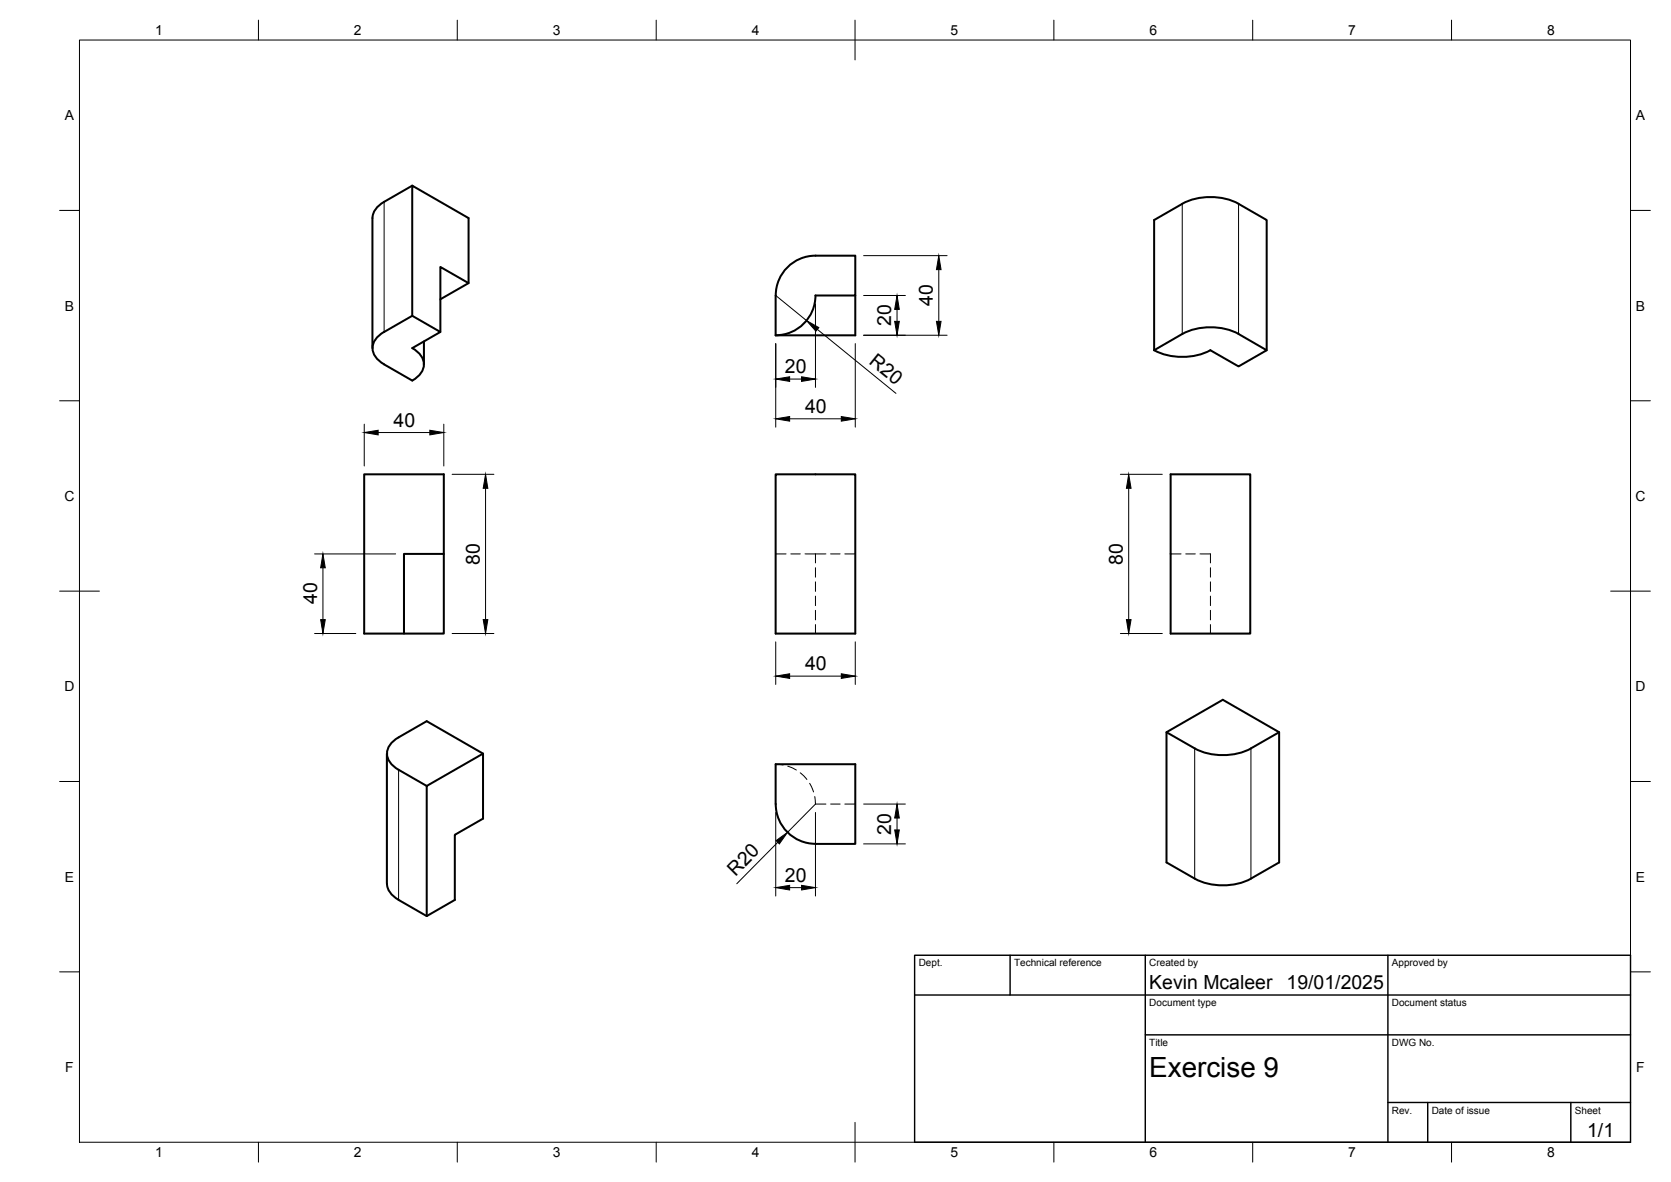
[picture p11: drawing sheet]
<svg xmlns="http://www.w3.org/2000/svg" width="420mm" height="297mm" viewBox="0 0 420 297" stroke-linecap="round" stroke-linejoin="round" font-family="sans-serif">
<!-- layer: Hidden -->
<g fill="none" stroke="#000" stroke-width=".25">
<path d="M195 139.2h2.7M198.8 139.2h2.4M202.4 139.2h2.6M205 139.2v2.3M205 139.2h2.7M208.9 139.2h2.3M212.4 139.2h2.7M294.3 139.2h2.7M298.2 139.2h2.3M301.7 139.2h2.7v2.3M205 142.7v2.3M205 146.2v2.4"/>
<path d="M205 149.8v2.4M205 153.4v2.4M205 157v2.2M304.4 142.7v2.3M304.4 146.2v2.4M304.4 149.8v2.4M304.4 153.4v2.4M304.4 157v2.2M195 192.1l1.9 .1M198.1 192.5l2.1 1M201.2 194.2l1.7 1.7M203.6 196.9l1 2.1"/>
<path d="M204.9 200.2l.1 1.9h2.7M208.9 202.1h2.3M212.4 202.1h2.7"/>
</g>
<!-- layer: Visible -->
<g fill="none" stroke="#000" stroke-width=".51">
<path d="M96.6 50.7a5 5 0 0 0-2.9 4.1l-.1 32.7M103.7 46.7l-7.1 4M110.7 75.2l7.1-4.1v-16.3l-14.1-8.1v32.7M117.8 71.1l-7.1-4v16.3M215.1 74.3v10h-20.1l.1-10.1a10 10 0 0 1 9.9-10h10.1v10.1l-10.1-.1a10 10 0 0 1-10 10.1M96.6 83.4l7.1-4 7 4-7 4.1a4.5 4.5 0 0 1 2.7 5.3 5.8 5.8 0 0 1-2.7 2.8M96.6 91.6l7.1 4M96.6 83.4a4.5 4.5 0 0 0-2.7 5.3 5.8 5.8 0 0 0 2.7 2.9M106.6 85.8v5.8M290.2 88v-32.7l7.1-4.1a15.6 15.6 0 0 1 14.1 0l7.1 4.1v32.7M290.2 88l7.1-4.1a15.6 15.6 0 0 1 14.1 0l7.1 4.1-7.1 4.1-7.1-4.1M290.2 88a15.6 15.6 0 0 0 14.1 0"/>
<path d="M91.6 119.2h20v40h-20zM195 119.2h20.1v40h-20.1zM294.3 119.2h20.1v40h-20.1zM111.6 139.2h-10v20M97.3 189.4v32.7a5 5 0 0 0 2.9 4M100.2 185.3l7.1-4.1 14.2 8.2v16.3l-7.1 4.1v16.4l-7.1 4-7.1-4M100.2 193.4l7.1 4.1M100.2 185.3a4.5 4.5 0 0 0-2.7 5.3 5.8 5.8 0 0 0 2.7 2.9M121.5 189.4l-14.2 8.1v32.7M321.6 184l-7.1 4.1a15.6 15.6 0 0 1-14.1 0l-7.1-4.1M205.1 212.1a10 10 0 0 1-10-10l-.1-10h20.1v20h-10.1M300.4 220.8l-7.1-4.1v-32.7l14.2-8.1 14.1 8.1v32.7l-7.1 4.1"/>
<path d="M300.4 220.8a15.6 15.6 0 0 0 14.1 0"/>
</g>
<!-- layer: Visible Narrow -->
<path d="M96.6 50.7v32.7M297.3 51.2v32.7M311.4 51.2v32.7M100.2 193.4v32.8M300.4 188.1v32.7M314.5 188.1v32.7" fill="none" stroke="#000" stroke-width=".25"/>
<!-- layer: BORDER -->
<g fill="none" stroke="#000" stroke-width=".25">
<path d="M20 10.1h390v276.9h-390zM65 5.1v5M115 5.1v5M165 5.1v5M215 5.1v10M265 5.1v5M315 5.1v5M365 5.1v5M15 52.9h5M410 52.9h5M15 100.7h5M410 100.7h5"/>
<path d="M15 148.6h10M405 148.6h10M15 196.4h5M410 196.4h5M15 244.2h5M410 244.2h5M65 287v5M115 287v5M165 287v5M215 282.1v9.9M265 287v5M315 287v5"/>
<path d="M365 287v5"/>
</g>
<!-- layer: TITLEBLOCK -->
<path d="M230 250h180M230 240.1h180v46.9h-180zM254 240.1v9.9M288 240.1v46.9M349 240.1v46.9M288 260.1h122M349 277.1h61M359 277.1v9.9M395 277.1v9.9" fill="none" stroke="#000" stroke-width=".36"/>
<!-- layer: FD_Dimensions -->
<g fill="none" stroke="#000" stroke-width=".25">
<path d="M195.1 74.3l7.7 6.3M205 76.4v21M217.1 74.3h10.5M217.1 64.2h21M225.6 77.8v3M236.1 67.8v13M195.1 86.3v21M198.5 95.3h3M205.5 82.8l19.8 16.1M215.1 86.3v21M217.1 84.3h21M91.6 106.6v10.5"/>
<path d="M95.1 108.7h13M111.6 106.6v10.5M113.7 119.2h10.5M198.5 105.2h13M281.7 119.2h10.5M79.1 139.2h20.4M122.1 122.7v33M283.8 122.7v33M79.1 159.2h10.4M81.2 142.7v13M113.7 159.2h10.5M281.7 159.2h10.5"/>
<path d="M195.1 161.3v10.7M198.5 169.9h13M215.1 161.3v10.7M195.1 204.2v21M195.6 211.7l-10.3 10.4M205 204.2v21M205 202.1l-7 7.1M217.1 202.1h10.5M217.1 212.1h10.5M225.6 205.6v3M198.5 223.1h3"/>
</g>
<g fill="#000" stroke="#000" stroke-width=".25">
<path d="M225.6 74.3l.5 3.5h-1.1zM236.1 64.2l.5 3.6h-1.1zM195.1 95.3l3.4-.6v1.1zM201.5 94.7l3.5 .6-3.5 .5zM202.8 80.6l3.1 1.7-.8 .9zM225 80.8h1.1l-.5 3.5zM235.5 80.8h1.1l-.5 3.5zM91.6 108.7l3.5-.6v1.2zM108.1 108.1l3.5 .6-3.5 .6zM195.1 105.2l3.4-.5v1.1zM211.5 104.7l3.6 .5-3.6 .6zM122.1 119.2l.6 3.5h-1.2z"/>
<path d="M283.8 119.2l.6 3.5h-1.2zM80.6 155.7h1.2l-.6 3.5zM81.2 139.2l.6 3.5h-1.2zM121.5 155.7h1.2l-.6 3.5zM283.2 155.7h1.2l-.6 3.5zM195.1 169.9l3.4-.6v1.2zM211.5 169.3l3.6 .6-3.6 .6zM195.1 211.3l2.9-2.1-2 2.9zM225.6 202.1l.5 3.5h-1.1zM225 208.6h1.1l-.5 3.5zM195.1 223.1l3.4-.6v1.2zM201.5 222.5l3.5 .6-3.5 .6z"/>
</g>
<text font-size="7" x="289" y="270.6">Exercise 9</text>
<g font-size="4.9">
<text x="234.6" y="76.9" transform="rotate(-90 234.6 76.9)">40</text>
<text x="224.1" y="81.9" transform="rotate(-90 224.1 81.9)">20</text>
<text x="197.4" y="93.8">20</text>
<text x="218.3" y="91.3" transform="rotate(39 218.3 91.3)">R20</text>
<text x="99" y="107.2">40</text>
<text x="202.4" y="103.8">40</text>
<text x="120.6" y="141.9" transform="rotate(-90 120.6 141.9)">80</text>
<text x="282.3" y="141.9" transform="rotate(-90 282.3 141.9)">80</text>
<text x="79.7" y="151.8" transform="rotate(-90 79.7 151.8)">40</text>
<text x="202.4" y="168.5">40</text>
<text x="224.1" y="209.7" transform="rotate(-90 224.1 209.7)">20</text>
<text x="184.9" y="220.3" transform="rotate(-45 184.9 220.3)">R20</text>
<text x="197.4" y="221.6">20</text>
<text x="289" y="248.5">Kevin Mcaleer</text>
<text x="323.5" y="248.5">19/01/2025</text>
<text x="399.1" y="285.7">1/1</text>
</g>
<g font-size="3.5">
<text x="39" y="8.8">1</text>
<text x="89" y="8.8">2</text>
<text x="139" y="8.8">3</text>
<text x="189" y="8.8">4</text>
<text x="239" y="8.8">5</text>
<text x="289" y="8.8">6</text>
<text x="339" y="8.8">7</text>
<text x="389" y="8.8">8</text>
<text x="16.3" y="30.2">A</text>
<text x="411.3" y="30.2">A</text>
<text x="16.3" y="78">B</text>
<text x="411.3" y="78">B</text>
<text x="16.2" y="125.9">C</text>
<text x="411.2" y="125.9">C</text>
<text x="16.2" y="173.7">D</text>
<text x="411.2" y="173.7">D</text>
<text x="16.3" y="221.6">E</text>
<text x="411.3" y="221.6">E</text>
<text x="16.4" y="269.4">F</text>
<text x="411.4" y="269.4">F</text>
<text x="39" y="290.8">1</text>
<text x="89" y="290.8">2</text>
<text x="139" y="290.8">3</text>
<text x="189" y="290.8">4</text>
<text x="239" y="290.8">5</text>
<text x="289" y="290.8">6</text>
<text x="339" y="290.8">7</text>
<text x="389" y="290.8">8</text>
</g>
<g font-size="2.5">
<text x="231" y="242.9">Dept.</text>
<text x="255" y="242.9">Technical reference</text>
<text x="289" y="242.9">Created by</text>
<text x="350" y="242.9">Approved by</text>
<text x="289" y="252.8">Document type</text>
<text x="350" y="252.8">Document status</text>
<text x="289" y="262.9">Title</text>
<text x="350" y="262.9">DWG No.</text>
<text x="350" y="279.9">Rev.</text>
<text x="360" y="279.9">Date of issue</text>
<text x="396" y="279.9">Sheet</text>
</g>
</svg>
